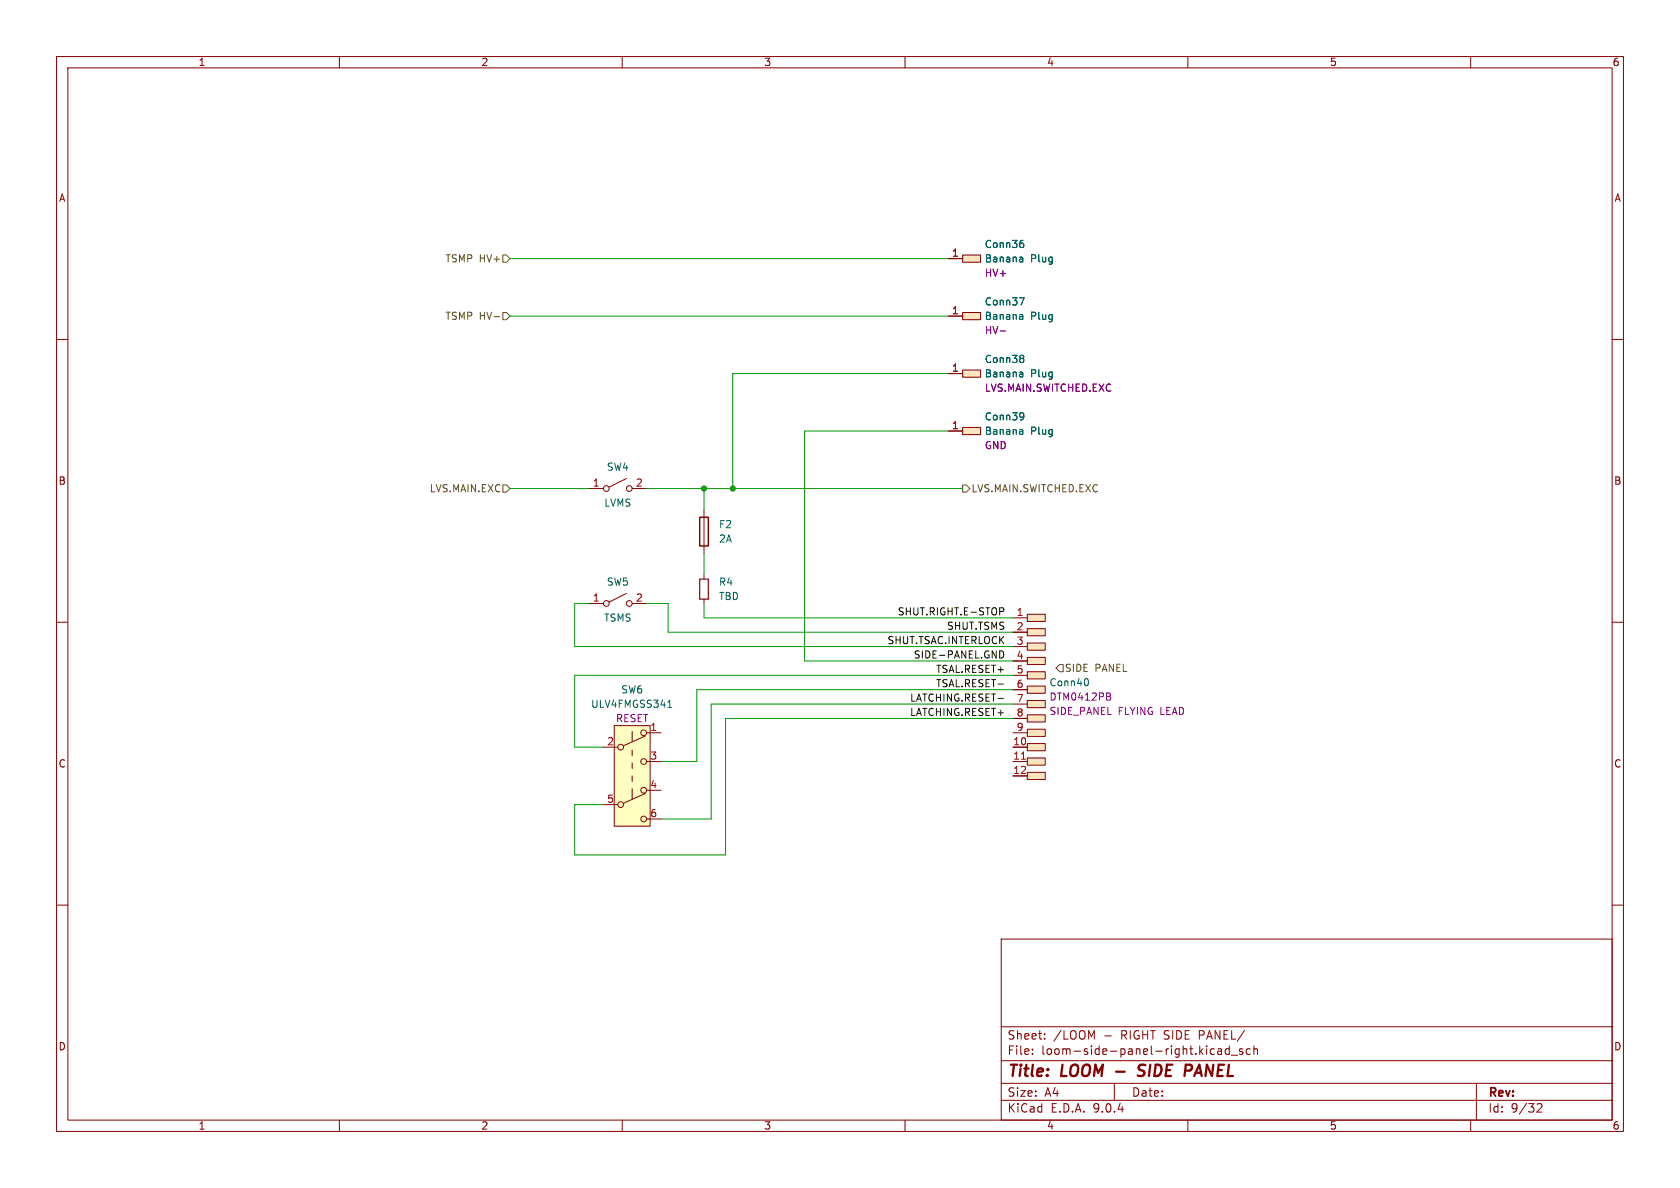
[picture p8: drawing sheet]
<svg xmlns="http://www.w3.org/2000/svg" width="297mm" height="210mm" viewBox="0 0 297 210" stroke-linecap="round" stroke-linejoin="round" font-family="sans-serif">
<g fill="none" stroke="#840000" stroke-width=".18">
<path d="M10 10h277v190h-277zM12 12h273v186h-273zM60 10v2M110 10v2M160 10v2M210 10v2M260 10v2M10 60h2M285 60h2M10 110h2M285 110h2M10 160h2"/>
<path d="M177 166h108v32h-108zM285 160h2M60 198v2M110 198v2M160 198v2M177 194.5h108M177 191.5h108M177 187.5h108M177 181.5h108M182.5 186.3v.1M182.5 185.5v.1M184.7 183.6v.1"/>
<path d="M184.7 182.8v.1M197 191.5v3M210 198v2M214.1 186.3h.6M214.1 185.5h.6M215.3 185.5h.6l.1 .9M216 185.8h-.5a.29 .29 0 0 0-.3 .3 .29 .29 0 0 0 .3 .3l.5-.1M217.3 185.5l-.4-.1-.3 .3v.4l.1 .2h.6M217.3 184.9v1.5M217.7 186.5h1.1M219.7 185.5l-.4-.1-.2 .2 .1 .2 .5 .2v.3h-.6M221 185.5l-.4-.1-.3 .3v.4l.2 .2h.5"/>
<path d="M221.7 185.5l.2-.1 .3 .1 .1 .9M221.7 184.9v1.5M260 198v2M261 191.5v6.5M271.7 195.2l.6-.1 .2 .1 .1 .3-.9 1.1h.9"/>
</g>
<path d="M202.2 190a.85 .85 0 0 1-1.1 .1M202.2 188.2l-.7 .1a.46 .46 0 0 0-.2 .5 .46 .46 0 0 0 .3 .4l.6 .2M210.6 188.3a.53 .53 0 0 1 0 .8" fill="none" stroke="#840000" stroke-width=".4"/>
<path d="M170.2 65.4h3.2v1.3h-3.2z" fill="#ffe5bf"/>
<path d="M167.6 66h2.6M170.2 65.4h3.2v1.3h-3.2z" fill="none" stroke="#840000" stroke-width=".18"/>
<path d="M180.5 62.8h.3l.2 .3-.2 .3M180.5 63.4h.3M180.6 65.8l.2 .2v.6M180.8 63.4l.2 .2v.2l-.1 .2-.4 .1M180.8 66.6h-.4M180.8 66.1h-.4" fill="none" stroke="#006464" stroke-width=".18"/>
<path d="M170.2 55.2h3.2v1.3h-3.2z" fill="#ffe5bf"/>
<path d="M167.6 55.9h2.6M170.2 55.2h3.2v1.3h-3.2z" fill="none" stroke="#840000" stroke-width=".18"/>
<path d="M180.2 52.6h.9l-.6 1.3M180.6 55.6l.2 .2v.7M180.8 56.4l-.4 .1M180.8 55.9l-.4 .1" fill="none" stroke="#006464" stroke-width=".18"/>
<path d="M176.8 58.5h1" fill="none" stroke="#840084" stroke-width=".18"/>
<path d="M170.2 45.1h3.2v1.3h-3.2z" fill="#ffe5bf"/>
<path d="M167.6 45.7h2.6M170.2 45.1h3.2v1.3h-3.2z" fill="none" stroke="#840000" stroke-width=".18"/>
<path d="M180.5 43h.3l.2 .2-.1 .4-.4 .2M180.6 42.5h.3M180.6 45.5l.2 .1v.7M180.8 46.2l-.4 .1M180.8 45.8h-.4" fill="none" stroke="#006464" stroke-width=".18"/>
<path d="M170.2 75.6h3.2v1.2h-3.2z" fill="#ffe5bf"/>
<g fill="none" stroke="#840000" stroke-width=".18">
<path d="M167.6 76.2h2.6M170.2 75.6h3.2v1.2h-3.2zM104.1 86.4h2.6M110.7 84.6l-3 1.5M111.8 86.4h2.5M124.5 90.2v7.6M104.1 106.7h2.6M110.7 104.9l-3 1.5M111.8 106.7h2.5M124.5 101.6v.8M124.5 105.9v.8"/>
<circle cx="107.2" cy="86.4" r=".51"/>
<circle cx="111.3" cy="86.4" r=".51"/>
<circle cx="107.2" cy="106.7" r=".51"/>
<circle cx="111.3" cy="106.7" r=".51"/>
</g>
<path d="M180.5 73l.4 .1a.84 .84 0 0 1-.3 1.1M180.6 75.9l.2 .2v.7M180.8 76.7l-.4 .1M180.8 76.2l-.4 .1M181 73.5l-.2 .3h-.3" fill="none" stroke="#006464" stroke-width=".18"/>
<path d="M123.7 91.4h1.5v5.1h-1.5z" fill="none" stroke="#840000" stroke-width=".25"/>
<path d="M123.7 102.4h1.5v3.5h-1.5z" fill="none" stroke="#840000" stroke-width=".2"/>
<path d="M108.6 128.3h6.3v17.8h-6.3z" fill="#ffffc2"/>
<g fill="none" stroke="#840000" stroke-width=".18">
<path d="M106.7 132.1h2.5M108.6 128.3h6.3v17.8h-6.3zM111.8 129.3v1.8M111.8 132.6v1M111.8 134.9v1M111.8 137.2v1M111.8 139.4v1.8M114.1 130.1l-3.9 1.7M114.3 129.5h2.5M114.3 134.6h2.5M114.3 139.7h2.5M106.7 142.2h2.5"/>
<path d="M114.1 140.3l-3.9 1.7M114.3 144.8h2.5"/>
<circle cx="109.7" cy="132.1" r=".51"/>
<circle cx="113.8" cy="139.7" r=".51"/>
<circle cx="113.8" cy="129.5" r=".51"/>
<circle cx="113.8" cy="134.6" r=".51"/>
<circle cx="109.7" cy="142.2" r=".51"/>
<circle cx="113.8" cy="144.8" r=".51"/>
</g>
<path d="M118 125h.8M118.3 124l.1-.2v1.2" fill="none" stroke="#006464" stroke-width=".18"/>
<g fill="#ffe5bf">
<path d="M181.6 136.5h3.2v1.3h-3.2z"/>
<path d="M181.6 134h3.2v1.3h-3.2z"/>
<path d="M181.6 131.4h3.2v1.3h-3.2z"/>
<path d="M181.6 128.9h3.2v1.3h-3.2z"/>
<path d="M181.6 126.4h3.2v1.2h-3.2z"/>
<path d="M181.6 123.8h3.2v1.3h-3.2z"/>
<path d="M181.6 121.3h3.2v1.3h-3.2z"/>
<path d="M181.6 118.7h3.2v1.3h-3.2z"/>
<path d="M181.6 116.2h3.2v1.3h-3.2z"/>
<path d="M181.6 113.7h3.2v1.2h-3.2z"/>
<path d="M181.6 111.1h3.2v1.3h-3.2z"/>
<path d="M181.6 108.6h3.2v1.3h-3.2z"/>
</g>
<g fill="none" stroke="#840000" stroke-width=".18">
<path d="M167.6 55.9h2.6M167.6 45.7h2.6M167.6 76.2h2.6M167.6 66h2.6M179.1 116.8h2.5M179.1 111.8h2.5M179.1 119.4h2.5M179.1 114.3h2.5M179.1 109.2h2.5M181.6 118.7h3.2v1.3h-3.2zM181.6 116.2h3.2v1.3h-3.2zM181.6 113.7h3.2v1.2h-3.2z"/>
<path d="M181.6 111.1h3.2v1.3h-3.2zM181.6 108.6h3.2v1.3h-3.2zM179.1 137.2h2.5M179.1 132.1h2.5M179.1 127h2.5M179.1 121.9h2.5M179.1 134.6h2.5M179.1 129.5h2.5M179.1 124.5h2.5M181.6 136.5h3.2v1.3h-3.2zM181.6 134h3.2v1.3h-3.2zM181.6 131.4h3.2v1.3h-3.2z"/>
<path d="M181.6 128.9h3.2v1.3h-3.2zM181.6 126.4h3.2v1.2h-3.2zM181.6 123.8h3.2v1.3h-3.2zM181.6 121.3h3.2v1.3h-3.2z"/>
</g>
<path d="M180.6 134.2h.7" fill="none" stroke="#a90000" stroke-width=".18"/>
<g fill="none" stroke="#006464" stroke-width=".18">
<path d="M180.2 52.6h.9l-.6 1.3M180.5 43h.3l.2 .2-.1 .4-.4 .2M180.6 45.5l.2 .1v.7M180.6 55.6l.2 .2v.7M180.6 42.5h.3M180.8 56.4l-.4 .1M180.8 55.9l-.4 .1M180.8 46.2l-.4 .1M180.8 45.8h-.4M180.5 62.8h.3l.2 .3-.2 .3M180.5 73l.4 .1a.84 .84 0 0 1-.3 1.1M180.5 63.4h.3"/>
<path d="M180.6 65.8l.2 .2v.6M180.6 75.9l.2 .2v.7M180.8 63.4l.2 .2v.2l-.1 .2-.4 .1M180.8 76.7l-.4 .1M180.8 76.2l-.4 .1M180.8 66.6h-.4M180.8 66.1h-.4M181 73.5l-.2 .3h-.3M192.1 120a.79 .79 0 0 1 0 1.2"/>
</g>
<path d="M176.8 58.5h1M196.1 122.5l.2 .2-.2 .4 .2 .1 .1 .3-.3 .3h-.5" fill="none" stroke="#840084" stroke-width=".18"/>
<path d="M87.3 56h1M88.9 55.2h.6l.7 .7-.7 .6h-.6zM88.9 45.1h.6l.7 .6-.7 .7h-.6zM88.9 85.7h.6l.7 .7-.7 .6h-.6zM170.2 85.7h.6l.6 .7-.6 .6h-.6zM186.7 118.1l.6-.6h.7v1.2h-.7z" fill="none" stroke="#725600" stroke-width=".18"/>
<path d="M176.7 115.1a.64 .64 0 0 1 .8 .6 .64 .64 0 0 1-.8 .6M176.7 107.4h.5l.3 .3-.2 .3-.6 .1M176.4 123.5h1M176.4 120.9h1" fill="none" stroke="#0f0f0f" stroke-width=".18"/>
<g fill="none" stroke="#009600" stroke-width=".18">
<path d="M90.2 45.7h77.4M90.2 55.9h77.4M167.6 66h-38.1v20.4M167.6 76.2h-25.4v40.6h36.9M90.2 86.4h13.9M114.3 86.4h55.9M124.5 86.4v3.8M124.5 97.8v3.8M104.1 106.7h-2.5v7.6h77.5M114.3 106.7h3.8v5.1h61M124.5 106.7v2.5h54.6M179.1 119.4h-77.5v12.7h5.1"/>
<path d="M179.1 121.9h-55.9v12.7h-6.4M179.1 124.5h-53.4v20.3h-8.9M179.1 127h-50.8v24.1h-26.7v-8.9h5.1"/>
</g>
<g fill="#009600" stroke="#009600" stroke-width=".18">
<circle cx="129.5" cy="86.4" r=".46"/>
<circle cx="124.5" cy="86.4" r=".46"/>
</g>
<g font-size="2.8" fill="#840000">
<text x="178" y="190.9">Title:</text>
<text x="187.7" y="190.9">LOOM -</text>
<text x="202.9" y="190.9">SIDE</text>
<text x="211.9" y="190.9">PANEL</text>
</g>
<g font-size="2.1" fill="#840000">
<text x="178" y="184">Sheet:</text>
<text x="186.2" y="184">/LOOM</text>
<text x="195.2" y="184">-</text>
<text x="198.3" y="184">RIGHT SIDE PANEL/</text>
<text x="178" y="186.7">File:</text>
<text x="184.1" y="186.7">loom-side-panel-right.kicad_sch</text>
<text x="178" y="196.9">KiCad</text>
<text x="178" y="194.1">Size:</text>
<text x="184.7" y="194.1">A4</text>
<text x="185.7" y="196.9">E.D.A.</text>
<text x="193.3" y="196.9">9.0.4</text>
<text x="200" y="194.1">Date:</text>
<text x="263" y="194.3">Rev:</text>
<text x="263" y="196.9">Id:</text>
<text x="267.1" y="196.9">9/32</text>
</g>
<g font-size="1.8" fill="#840000">
<text x="35" y="11.9">1</text>
<text x="85" y="11.9">2</text>
<text x="135" y="11.9">3</text>
<text x="185" y="11.9">4</text>
<text x="235" y="11.9">5</text>
<text x="285" y="11.9">6</text>
<text x="10.3" y="35.9">A</text>
<text x="285.3" y="35.9">A</text>
<text x="10.3" y="85.9">B</text>
<text x="285.3" y="85.9">B</text>
<text x="10.3" y="135.9">C</text>
<text x="285.3" y="135.9">C</text>
<text x="10.3" y="185.9">D</text>
<text x="285.3" y="185.9">D</text>
<text x="35" y="199.9">1</text>
<text x="85" y="199.9">2</text>
<text x="135" y="199.9">3</text>
<text x="185" y="199.9">4</text>
<text x="235" y="199.9">5</text>
<text x="285" y="199.9">6</text>
</g>
<g font-size="1.8" fill="#725600">
<text x="78.6" y="46.6">TSMP HV+</text>
<text x="78.6" y="56.7">TSMP HV-</text>
<text x="75.9" y="87.2">LVS.MAIN.EXC</text>
<text x="171.6" y="87.2">LVS.MAIN.SWITCHED.EXC</text>
<text x="188.2" y="119">SIDE</text>
<text x="193.6" y="119">PANEL</text>
</g>
<g font-size="1.8" fill="#a90000">
<text x="168.2" y="45.5">1</text>
<text x="168.2" y="55.6">1</text>
<text x="168.2" y="65.8">1</text>
<text x="168.2" y="75.9">1</text>
<text x="104.7" y="86.1">1</text>
<text x="112.3" y="86.1">2</text>
<text x="104.7" y="106.4">1</text>
<text x="112.3" y="106.4">2</text>
<text x="179.6" y="111.5">2</text>
<text x="179.6" y="109">1</text>
<text x="179.6" y="119.1">5</text>
<text x="179.6" y="116.6">4</text>
<text x="179.6" y="114">3</text>
<text x="179.6" y="124.2">7</text>
<text x="179.6" y="121.7">6</text>
<text x="107.2" y="131.8">2</text>
<text x="114.9" y="129.3">1</text>
<text x="179" y="131.8">10</text>
<text x="179.6" y="129.3">9</text>
<text x="179.6" y="126.7">8</text>
<text x="114.9" y="134.4">3</text>
<text x="179" y="136.9">12</text>
<text x="179" y="134.4">11</text>
<text x="107.2" y="142">5</text>
<text x="114.9" y="139.4">4</text>
<text x="114.9" y="144.5">6</text>
</g>
<g font-size="1.8" fill="#006464">
<text x="174" y="44">Conn36</text>
<text x="174" y="46.6">Banana</text>
<text x="182.2" y="46.6">Plug</text>
<text x="174" y="54.2">Conn37</text>
<text x="174" y="56.7">Banana</text>
<text x="182.2" y="56.7">Plug</text>
<text x="174" y="64.4">Conn38</text>
<text x="174" y="66.9">Banana</text>
<text x="174" y="74.5">Conn39</text>
<text x="174" y="77.1">Banana</text>
<text x="182.2" y="77.1">Plug</text>
<text x="107.2" y="83.4">SW4</text>
<text x="106.7" y="89.8">LVMS</text>
<text x="127" y="93.6">F2</text>
<text x="127" y="96.1">2A</text>
<text x="107.2" y="103.7">SW5</text>
<text x="127" y="103.7">R4</text>
<text x="127" y="106.3">TBD</text>
<text x="106.7" y="110.1">TSMS</text>
<text x="104.4" y="125.3">ULV4FMGSS341</text>
<text x="109.7" y="122.8">SW6</text>
<text x="185.4" y="121.5">Conn40</text>
</g>
<g font-size="1.8" fill="#840084">
<text x="174" y="49.1">HV+</text>
<text x="174" y="59.3">HV-</text>
<text x="174" y="69.4">LVS.MAIN.SWITCHED.EXC</text>
<text x="182.2" y="66.9">Plug</text>
<text x="174" y="79.6">GND</text>
<text x="185.4" y="124.1">DTM0412PB</text>
<text x="108.8" y="127.9">RESET</text>
<text x="185.4" y="126.6">SIDE_PANEL</text>
<text x="197.7" y="126.6">FLYING LEAD</text>
</g>
<g font-size="1.8" fill="#0f0f0f">
<text x="156.8" y="114">SHUT.TSAC.INTERLOCK</text>
<text x="158.6" y="108.9">SHUT.RIGHT.E-STOP</text>
<text x="167.3" y="111.4">SHUT.TSMS</text>
<text x="161.4" y="116.5">SIDE-PANEL.GND</text>
<text x="165.4" y="119">TSAL.RESET+</text>
<text x="160.8" y="124.1">LATCHING.RESET-</text>
<text x="165.4" y="121.6">TSAL.RESET-</text>
<text x="160.8" y="126.7">LATCHING.RESET+</text>
</g>
</svg>
